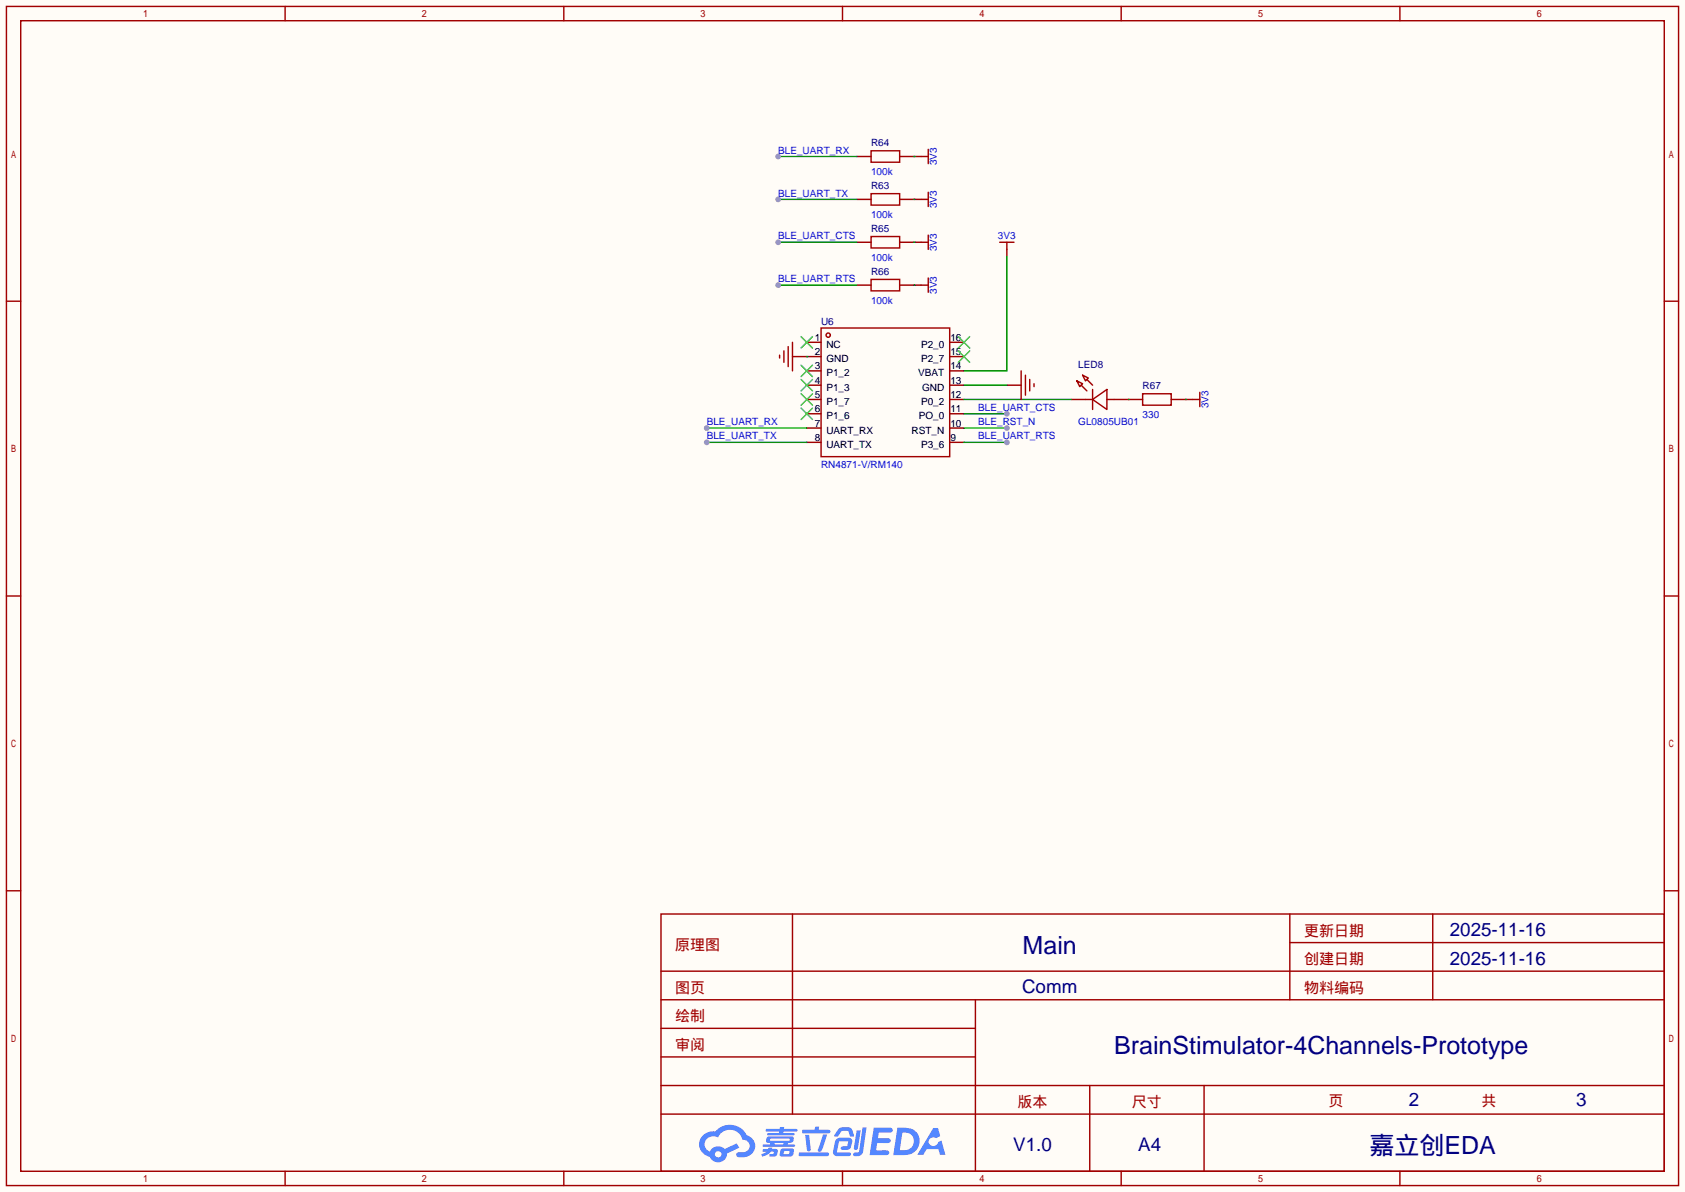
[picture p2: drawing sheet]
<svg xmlns="http://www.w3.org/2000/svg" width="299mm" height="212mm" viewBox="0 0 299 212" stroke-linecap="round" stroke-linejoin="round" font-family="sans-serif">
<path d="M0 0h299.5v211.8h-299.5z" fill="#fffcf7"/>
<g fill="none" stroke="#a10000" stroke-width=".25">
<path d="M1.1 1.1h297.2v209.6h-297.2zM3.7 3.7h292.1v204.5h-292.1zM50.7 1.1v2.6M100.2 1.1v2.6M149.7 1.1v2.6M199.3 1.1v2.6M248.8 1.1v2.6M1.1 53.5h2.6M295.8 53.5h2.5M1.1 105.9h2.6M295.8 105.9h2.5M1.1 158.3h2.6"/>
<path d="M295.8 158.3h2.5M117.5 162.4h178.3v45.8h-178.3zM117.5 177.7h178.3M117.5 172.6h178.3M140.8 162.4v35.6M173.4 177.7v30.5M229.2 162.4v15.3M229.2 167.5h66.6M254.6 162.4v15.3M117.5 182.8h55.9M117.5 198h178.3M117.5 192.9h178.3"/>
<path d="M117.5 187.8h55.9M193.7 192.9v15.3M214 192.9v15.3M50.7 208.2v2.5M100.2 208.2v2.5M149.7 208.2v2.5M199.3 208.2v2.5M248.8 208.2v2.5"/>
</g>
<g fill="#5487ff">
<path d="M155.3 200.4h2.1a.97 .97 0 0 1 1.3 .4 .53 .53 0 0 1-.7 .5h-1.8l-.2 1h1.9a.43 .43 0 0 1 .4 .5 .43 .43 0 0 1-.5 .3h-1.9l-.2 1.3h1.7a.45 .45 0 0 1 .6 .2 .45 .45 0 0 1-.2 .6l-3.2 .1z"/>
<path d="M165.9 200.5h.8l.4 1.4-.7 .4a.82 .82 0 0 0-1.2 .1 .82 .82 0 0 0 .1 1.1 .82 .82 0 0 0 1.2 0l.2-.5 .6-.3 .7 2.5h-.9l-.3-1h-2.1l-.6 1h-1.1z"/>
<path d="M152.2 200.9h.8l-.5 3.2a.36 .36 0 0 1-.4 .3 .36 .36 0 0 1-.3-.4z"/>
<path d="M153.3 200.4h.7l-.6 4.3a1.13 1.13 0 0 1-1.8 .6l.2-.4 .7-.1 .2-.2z"/>
<path d="M149 200.7l.6-.4h1a.77 .77 0 0 1 .9 .6l.3 .9-.2 .2h-.5l-.4-1h-.9a1.3 1.3 0 0 0-.8 .9l-.6 .1-.2-.2z"/>
<path d="M148.6 202.5l.5-.3h1.7a.66 .66 0 0 1 .6 .9l-.1 .4a.81 .81 0 0 1-.9 .9h-.7a.32 .32 0 0 1-.3-.4 .32 .32 0 0 1 .4-.3h.7l.3-.9-1.7 .1-.3 1.9h2.1a.32 .32 0 0 1 .4 .4 .32 .32 0 0 1-.4 .3l-2.3-.1-.5-.3v-.5z"/>
<path d="M142 204.8h5a.33 .33 0 0 1 .3 .4 .33 .33 0 0 1-.3 .3h-4.9l-.2-.2z"/>
<path d="M146.3 201.6h.7l-1 2.9a.36 .36 0 0 1-.4 .2 .36 .36 0 0 1-.3-.3z"/>
<path d="M143.1 201.7h.7l.3 2.6a.34 .34 0 0 1-.3 .3 .34 .34 0 0 1-.4-.2z"/>
<path d="M142.6 200.8h2.2l.1-.4 .1-.2h.6l-.1 .6h1.8a.32 .32 0 0 1 .3 .3 .32 .32 0 0 1-.4 .3h-4.5l-.1-.1z"/>
<path d="M135.6 204.2h.9l.1-.2 .7-.1-.1 .3h.9a.82 .82 0 0 1-.6 1.3h-.7v-.4l.7-.1v-.3h-.5l-.5 .4-1 .4-.2-.4 1-.4h-.8z"/>
<path d="M136.1 200.6h2.5v-.3h.8l-.1 .3h2.2l.2 .3-.2 .2h-2.3v.3h1.8l.2 .2-.2 .2h-4.5l-.2-.2 .1-.2h2l.1-.3h-2.3l-.1-.2z"/>
<path d="M159.5 200.4l-.7 4.9h1.6a2.47 2.47 0 0 0 2.9-1.7 2.47 2.47 0 0 0-1.4-3zM160.4 201.3a1.61 1.61 0 0 1 2 1.4 1.61 1.61 0 0 1-1.8 1.7h-.7z"/>
<path d="M136.3 202.2a.55 .55 0 0 0-.2 .7 .55 .55 0 0 0 .7 .2l.1 .3h-1.3v.4h5.5l.2-.2-.2-.2h-1.2l.2-.3a.7 .7 0 0 0 .8-.2 .7 .7 0 0 0 0-.9h-4.1zM136.9 202.4h3.3l.2 .1-.2 .2h-3.2l-.2-.1zM137.6 203.1h1.7l-.2 .3h-1.4z"/>
<path d="M138.8 204.3a1.05 1.05 0 0 0-.1 1.2 2.91 2.91 0 0 0 2.2-.2 .98 .98 0 0 0 0-1.2h-1.6zM139.4 204.6l.8-.1 .1 .1v.3l-.2 .2h-.8z"/>
<path d="M125 201.7a2.23 2.23 0 0 0-.7 2.3 2.23 2.23 0 0 0 1.8 1.6 1.58 1.58 0 0 0 1.8 .9 1.58 1.58 0 0 0 1.3-1.5l2.2-1-.5-.8-2.1 1a1.65 1.65 0 0 0-2.6 .5 1.45 1.45 0 0 1-.8-2 1.45 1.45 0 0 1 2-.7l.2 .1a2.3 2.3 0 0 1 2.3-1.3 2.3 2.3 0 0 1 2.1 1.7 1.12 1.12 0 0 1 1.2 1.1 1.12 1.12 0 0 1-1.1 1.2h-.7a.45 .45 0 0 0-.6 .3 .45 .45 0 0 0 .5 .6 2.26 2.26 0 0 0 2.9-2.5 2.04 2.04 0 0 0-1.5-1.4 3.3 3.3 0 0 0-5.5-.7l-1.2 .1zM127.1 205.2a.57 .57 0 0 1 1.1 0 .57 .57 0 0 1-1.1 0z"/>
</g>
<g fill="none" stroke="#a10000" stroke-width=".25">
<path d="M154.8 34.4h5.1v2h-5.1zM154.8 26.8h5.1v2h-5.1zM163.7 35.4h1.3M163.7 27.8h1.3M165 26.5v2.6M165 34.2v2.5M145.9 58.3h22.9v22.9h-22.9zM154.8 49.7h5.1v2h-5.1zM154.8 42h5.1v2.1h-5.1zM163.7 43.1h1.3M163.7 50.7h1.3M165 41.8v2.5"/>
<path d="M165 49.4v2.5M177.7 43.1h2.5M178.9 43.1v1.2M191.4 67.7l1 .5-.5 .5zM192.2 68.5l1 1M192.4 66.7l1 .5-.5 .5zM192.9 71h1.3M193.2 67.4l1 1.1M194.2 71l2.5-1.8v3.6zM194.2 69.2v3.6M196.7 71h1.3M212 71h1.2"/>
<path d="M213.2 69.7v2.6"/>
<circle cx="147.2" cy="59.6" r=".38"/>
</g>
<g fill="none" stroke="#870000" stroke-width=".25">
<path d="M152.3 35.4h2.5M152.3 27.8h2.5M159.9 35.4h3.8M159.9 27.8h3.8M152.3 43.1h2.5M152.3 50.7h2.5M159.9 43.1h3.8M159.9 50.7h3.8M178.9 44.3v1.3M143.4 60.8h2.5M143.4 63.4h2.5M143.4 65.9h2.5"/>
<path d="M143.4 68.5h2.5M143.4 71h2.5M143.4 73.5h2.5M143.4 76.1h2.5M143.4 78.6h2.5M168.8 60.8h2.5M168.8 63.4h2.5M168.8 65.9h2.5M168.8 68.5h2.5M168.8 71h2.5M168.8 73.5h2.5M168.8 76.1h2.5"/>
<path d="M168.8 78.6h2.5M190.4 71h2.5M198 71h2.5M210.7 71h1.3"/>
</g>
<g fill="none" stroke="#3c3" stroke-width=".25">
<path d="M142.4 59.8l2 2M144.4 59.8l-2 2M170.3 59.8l2 2M172.3 59.8l-2 2M142.4 64.9l2 2M142.4 67.4l2 2.1M142.4 70l2 2M142.4 72.5l2 2M144.4 64.9l-2 2M144.4 67.4l-2 2.1M144.4 70l-2 2M144.4 72.5l-2 2"/>
<path d="M170.3 62.4l2 2M172.3 62.4l-2 2"/>
</g>
<path d="M125.6 78.6h17.8" fill="none" stroke="#008700" stroke-width=".25"/>
<circle cx="125.6" cy="78.6" r=".51" fill="#999"/>
<path d="M125.6 76.1h17.8" fill="none" stroke="#008700" stroke-width=".25"/>
<circle cx="125.6" cy="76.1" r=".51" fill="#999"/>
<path d="M171.3 78.6h7.6" fill="none" stroke="#008700" stroke-width=".25"/>
<circle cx="178.9" cy="78.6" r=".51" fill="#999"/>
<path d="M171.3 73.5h7.6" fill="none" stroke="#008700" stroke-width=".25"/>
<circle cx="178.9" cy="73.5" r=".51" fill="#999"/>
<path d="M171.3 76.1h7.6" fill="none" stroke="#008700" stroke-width=".25"/>
<circle cx="178.9" cy="76.1" r=".51" fill="#999"/>
<path d="M138.3 27.8h14" fill="none" stroke="#008700" stroke-width=".25"/>
<circle cx="138.3" cy="27.8" r=".51" fill="#999"/>
<path d="M138.3 35.4h14" fill="none" stroke="#008700" stroke-width=".25"/>
<circle cx="138.3" cy="35.4" r=".51" fill="#999"/>
<path d="M138.3 43.1h14" fill="none" stroke="#008700" stroke-width=".25"/>
<circle cx="138.3" cy="43.1" r=".51" fill="#999"/>
<path d="M138.3 50.7h14" fill="none" stroke="#008700" stroke-width=".25"/>
<circle cx="138.3" cy="50.7" r=".51" fill="#999"/>
<path d="M162.4 27.8h.1M162.4 35.4h.1M162.4 43.1h.1M162.4 50.7h.1M178.9 45.6v20.3h-7.6M143.4 63.4h.1M171.3 71h19.1M171.3 68.5h7.6M200.5 71h.1M210.7 71h.1" fill="none" stroke="#008700" stroke-width=".25"/>
<path d="M140.8 63.4h2.6M178.9 68.5h2.6M200.5 71h2.6M208.2 71h2.5" fill="none" stroke="#870000" stroke-width=".25"/>
<path d="M138.6 63.1v.5M139.3 62.4v2M140.1 61.6v3.6M140.8 60.8v5.1M181.5 65.9v5.1M182.2 66.7v3.5M183 67.4v2.1M183.8 68.2v.5M203.1 70h5.1v2h-5.1z" fill="none" stroke="#a10000" stroke-width=".25"/>
<g font-size="4.4" fill="#000080">
<text x="181.7" y="169.5">Main</text>
<text x="198" y="187.3">BrainStimulator-4Channels-Prototype</text>
<text x="243.4" y="205.1">嘉立创EDA</text>
</g>
<g font-size="3.3" fill="#000080">
<text x="257.7" y="166.4">2025-11-16</text>
<text x="257.7" y="171.4">2025-11-16</text>
<text x="181.7" y="176.5">Comm</text>
<text x="250.4" y="196.6">2</text>
<text x="280.1" y="196.6">3</text>
<text x="180.1" y="204.5">V1.0</text>
<text x="202.3" y="204.5">A4</text>
</g>
<g font-size="2.7" fill="#a00000">
<text x="231.8" y="166.3">更新日期</text>
<text x="120" y="168.8">原理图</text>
<text x="231.8" y="171.3">创建日期</text>
<text x="120" y="176.4">图页</text>
<text x="231.8" y="176.4">物料编码</text>
<text x="120" y="181.5">绘制</text>
<text x="120" y="186.6">审阅</text>
<text x="180.8" y="196.7">版本</text>
<text x="201.2" y="196.7">尺寸</text>
<text x="236.1" y="196.5">页</text>
<text x="263.3" y="196.5">共</text>
</g>
<g font-size="1.8" fill="#00f">
<text x="138.3" y="27.3">BLE_UART_RX</text>
<text x="166.5" y="29.4" transform="rotate(-90 166.5 29.4)">3V3</text>
<text x="138.3" y="34.9">BLE_UART_TX</text>
<text x="154.8" y="31.1">100k</text>
<text x="154.8" y="38.7">100k</text>
<text x="166.5" y="37" transform="rotate(-90 166.5 37)">3V3</text>
<text x="138.3" y="42.5">BLE_UART_CTS</text>
<text x="154.8" y="46.4">100k</text>
<text x="166.5" y="44.6" transform="rotate(-90 166.5 44.6)">3V3</text>
<text x="177.4" y="42.5">3V3</text>
<text x="138.3" y="50.2">BLE_UART_RTS</text>
<text x="154.8" y="54">100k</text>
<text x="166.5" y="52.3" transform="rotate(-90 166.5 52.3)">3V3</text>
<text x="125.6" y="75.6">BLE_UART_RX</text>
<text x="173.9" y="73">BLE_UART_CTS</text>
<text x="173.9" y="75.6">BLE_RST_N</text>
<text x="191.6" y="75.6">GL0805UB01</text>
<text x="203.1" y="74.3">330</text>
<text x="214.8" y="72.6" transform="rotate(-90 214.8 72.6)">3V3</text>
<text x="125.6" y="78.1">BLE_UART_TX</text>
<text x="145.9" y="83.2">RN4871-V/RM140</text>
<text x="173.9" y="78.1">BLE_UART_RTS</text>
</g>
<g font-size="1.8" fill="#000080">
<text x="154.8" y="26">R64</text>
<text x="154.8" y="33.7">R63</text>
<text x="154.8" y="41.3">R65</text>
<text x="154.8" y="48.9">R66</text>
<text x="145.9" y="57.8">U6</text>
<text x="191.6" y="65.4">LED8</text>
<text x="203.1" y="69.2">R67</text>
</g>
<g font-size="1.8">
<text x="144.8" y="60.6">1</text>
<text x="144.8" y="63.1">2</text>
<text x="144.8" y="65.6">3</text>
<text x="146.9" y="61.8">NC</text>
<text x="146.9" y="64.4">GND</text>
<text x="163.7" y="64.4">P2_7</text>
<text x="163.7" y="61.8">P2_0</text>
<text x="168.9" y="65.6">14</text>
<text x="168.9" y="63.1">15</text>
<text x="168.9" y="60.6">16</text>
<text x="144.8" y="68.2">4</text>
<text x="144.8" y="70.7">5</text>
<text x="146.9" y="66.9">P1_2</text>
<text x="146.9" y="69.4">P1_3</text>
<text x="146.9" y="72">P1_7</text>
<text x="163.2" y="66.9">VBAT</text>
<text x="163.7" y="72">P0_2</text>
<text x="163.9" y="69.4">GND</text>
<text x="168.9" y="70.7">12</text>
<text x="168.9" y="68.2">13</text>
<text x="144.8" y="73.3">6</text>
<text x="144.8" y="75.8">7</text>
<text x="146.9" y="74.5">P1_6</text>
<text x="146.9" y="77.1">UART_RX</text>
<text x="162" y="77.1">RST_N</text>
<text x="163.3" y="74.5">PO_0</text>
<text x="168.9" y="75.8">10</text>
<text x="168.9" y="73.3">11</text>
<text x="144.8" y="78.3">8</text>
<text x="146.9" y="79.6">UART_TX</text>
<text x="163.7" y="79.6">P3_6</text>
<text x="168.9" y="78.3">9</text>
</g>
</svg>
